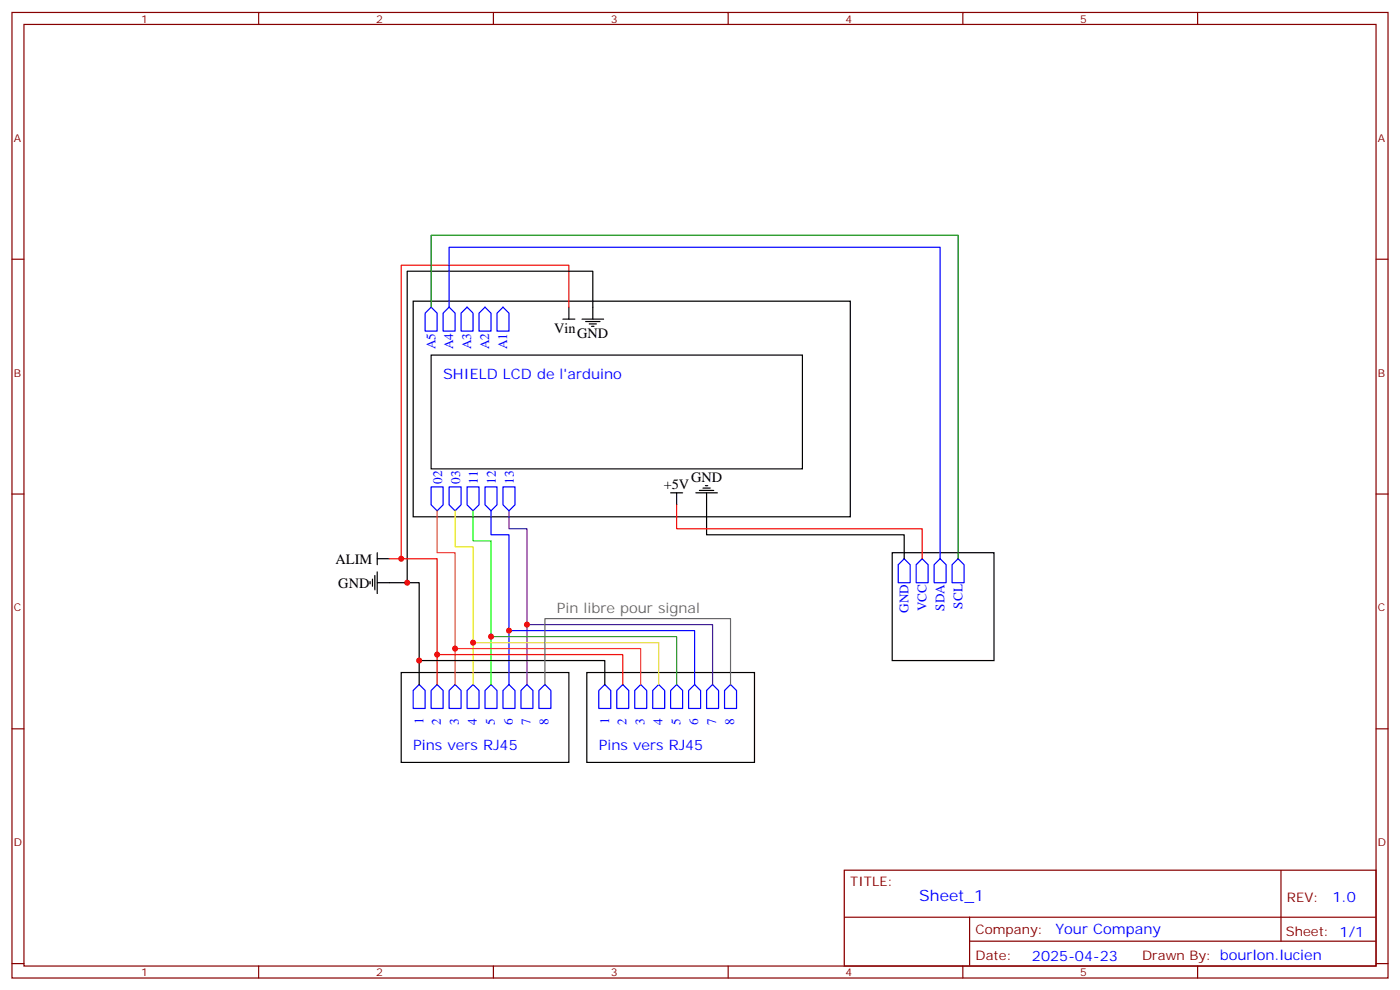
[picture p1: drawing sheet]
<svg xmlns="http://www.w3.org/2000/svg" width="412mm" height="292mm" viewBox="0 0 412 292" stroke-linecap="round" stroke-linejoin="round" font-family="sans-serif">
<g fill="none" stroke="#870000" stroke-width=".35">
<path d="M3.5 3.7h405.4v284.3h-405.4zM7.1 7.2h398.2v277.3h-398.2zM76.2 3.7v3.5M145.3 3.7v3.5M214.5 3.7v3.5M283.6 3.7v3.5M352.8 3.7v3.5M3.5 76.3h3.6M405.3 76.3h3.6M3.5 145.5h3.6M405.3 145.5h3.6M3.5 214.6h3.6"/>
<path d="M405.3 214.6h3.6M248.7 256.3h156.6v28.2h-156.6zM377.3 256.3v20.9M248.7 270.1h156.5M285.6 277.2h119.6M285.6 270.1v14.1M3.5 283.8h3.6M76.2 284.5v3.5M145.3 284.5v3.5M214.5 284.5v3.5M283.6 284.5v3.5M352.8 284.5v3.5"/>
<path d="M405.3 283.8h3.6"/>
</g>
<g fill="none" stroke="#000" stroke-width=".35">
<path d="M121.7 88.7h128.8v63.5h-128.8zM165.8 94h3.5M167.6 90.5v3.5M171.4 94h6.4M172.5 94.7h4.2M173.6 95.4h2.1M174.3 96.1h.7M174.6 94v-14.1h-54.7v91.7h-8.8M127 104.6h109.4v33.5h-109.4zM197.6 145.1h3.5M199.3 145.1v3.6M205 145.1h6.3"/>
<path d="M206 144.4h4.3M207.1 143.7h2.1M207.8 143h.7M208.1 145.1v12.4h58.2v7M109 171.2v.7M109.7 170.5v2.1M110.4 169.5v4.2M111.1 164.5h3.6M111.1 162.8v3.5M111.1 168.4v6.4M119.9 171.6h3.6v30M262.8 162.8h30v31.7h-30z"/>
<path d="M118.2 198h49.4v26.5h-49.4zM123.5 194.5h54.7v7.1M172.9 198h49.3v26.5h-49.3z"/>
</g>
<g fill="none" stroke="#00f" stroke-width=".35">
<path d="M127 90.5l1.8 1.7v5.3h-3.6v-5.3zM132.3 90.5l1.8 1.7v5.3h-3.6v-5.3zM132.3 90.5v-17.7h144.6v91.7M137.6 90.5l1.7 1.7v5.3h-3.5v-5.3zM141.1 92.2l1.8-1.7 1.7 1.7v5.3h-3.5zM148.2 90.5l1.7 1.7v5.3h-3.5v-5.3zM127 143.4h3.5v5.3l-1.7 1.7-1.8-1.7zM132.3 143.4h3.5v5.3l-1.7 1.7-1.8-1.7zM137.6 143.4h3.5v5.3l-1.8 1.7-1.7-1.7zM142.9 143.4h3.5v5.3l-1.8 1.7-1.7-1.7zM144.6 150.4v7.1h5.3v44.1M148.2 143.4h3.5v5.3l-1.8 1.7-1.7-1.7z"/>
<path d="M266.3 164.5l1.8 1.8v5.3h-3.5v-5.3zM271.6 164.5l1.8 1.8v5.3h-3.5v-5.3zM276.9 164.5l1.8 1.8v5.3h-3.5v-5.3zM282.2 164.5l1.8 1.8v5.3h-3.5v-5.3zM149.9 185.7h54.7v15.9M121.7 203.3l1.8-1.7 1.7 1.7v5.3h-3.5zM127 203.3l1.8-1.7 1.7 1.7v5.3h-3.5zM134.1 201.6l1.7 1.7v5.3h-3.5v-5.3zM139.3 201.6l1.8 1.7v5.3h-3.5v-5.3zM142.9 203.3l1.7-1.7 1.8 1.7v5.3h-3.5zM149.9 201.6l1.8 1.7v5.3h-3.5v-5.3zM155.2 201.6l1.8 1.7v5.3h-3.5v-5.3z"/>
<path d="M158.7 203.3l1.8-1.7 1.8 1.7v5.3h-3.6zM176.4 203.3l1.8-1.7 1.7 1.7v5.3h-3.5zM181.7 203.3l1.7-1.7 1.8 1.7v5.3h-3.5zM188.7 201.6l1.8 1.7v5.3h-3.5v-5.3zM192.3 203.3l1.7-1.7 1.8 1.7v5.3h-3.5zM197.6 203.3l1.7-1.7 1.8 1.7v5.3h-3.5zM204.6 201.6l1.8 1.7v5.3h-3.6v-5.3zM208.1 203.3l1.8-1.7 1.8 1.7v5.3h-3.6zM213.4 203.3l1.8-1.7 1.8 1.7v5.3h-3.6z"/>
</g>
<path d="M167.6 90.5v-12.4h-49.4v86.4h-3.5M199.3 148.7v7h72.3v8.8M118.2 164.5h10.6v37.1M128.8 192.8h54.6v8.8" fill="none" stroke="#f00" stroke-width=".35"/>
<path d="M127 90.5v-21.2h155.2v95.2" fill="none" stroke="#008700" stroke-width=".35"/>
<path d="M128.8 150.4v12.4h5.3v38.8M134.1 191h54.6v10.6" fill="none" stroke="#f60" stroke-width=".35"/>
<path d="M134.1 150.4v10.6h5.2v40.6M139.3 189.2h54.7v12.4" fill="none" stroke="#ff0" stroke-width=".35"/>
<path d="M139.3 150.4v8.8h5.3v42.4M144.6 187.5h54.7v14.1" fill="none" stroke="#0f0" stroke-width=".35"/>
<path d="M149.9 150.4v5.3h5.3v45.9M155.2 183.9h54.7v17.7" fill="none" stroke="#609" stroke-width=".35"/>
<path d="M160.5 201.6v-19.4h54.7v19.4" fill="none" stroke="#666" stroke-width=".35"/>
<g fill="#c00">
<circle cx="119.9" cy="171.6" r=".88"/>
<circle cx="118.2" cy="164.5" r=".88"/>
<circle cx="123.5" cy="194.5" r=".88"/>
<circle cx="128.8" cy="192.8" r=".88"/>
<circle cx="134.1" cy="191" r=".88"/>
<circle cx="139.3" cy="189.2" r=".88"/>
<circle cx="144.6" cy="187.5" r=".88"/>
<circle cx="149.9" cy="185.7" r=".88"/>
<circle cx="155.2" cy="183.9" r=".88"/>
</g>
<text font-size="4.6" fill="#00f" x="270.8" y="265.3">Sheet_1</text>
<g font-size="4.2">
<text x="163.2" y="98">Vin</text>
<text x="170" y="99.6">GND</text>
<text x="203.6" y="141.9">GND</text>
<text x="195.5" y="144">+5V</text>
<text x="98.8" y="166">ALIM</text>
<text x="99.7" y="173.1">GND</text>
</g>
<g font-size="4.2" fill="#00f">
<text x="130.5" y="111.6">SHIELD LCD de l'arduino</text>
<text x="121.7" y="221">Pins vers RJ45</text>
<text x="176.4" y="221">Pins vers RJ45</text>
<text x="392.5" y="265.5">1.0</text>
<text x="310.9" y="275.1">Your Company</text>
<text x="304" y="282.9">2025-04-23</text>
</g>
<text font-size="4.2" fill="#666" x="164" y="180.4">Pin libre pour signal</text>
<g font-size="3.9" fill="#00f">
<text x="128.2" y="102.8" transform="rotate(-90 128.2 102.8)">A5</text>
<text x="133.5" y="102.8" transform="rotate(-90 133.5 102.8)">A4</text>
<text x="138.8" y="102.8" transform="rotate(-90 138.8 102.8)">A3</text>
<text x="144.1" y="102.8" transform="rotate(-90 144.1 102.8)">A2</text>
<text x="149.4" y="102.8" transform="rotate(-90 149.4 102.8)">A1</text>
<text x="130.2" y="142.5" transform="rotate(-90 130.2 142.5)">02</text>
<text x="135.5" y="142.5" transform="rotate(-90 135.5 142.5)">03</text>
<text x="140.8" y="142.5" transform="rotate(-90 140.8 142.5)">11</text>
<text x="146.1" y="142.5" transform="rotate(-90 146.1 142.5)">12</text>
<text x="151.4" y="142.5" transform="rotate(-90 151.4 142.5)">13</text>
<text x="278.2" y="179.8" transform="rotate(-90 278.2 179.8)">SDA</text>
<text x="283.5" y="179.2" transform="rotate(-90 283.5 179.2)">SCL</text>
<text x="267.6" y="180.4" transform="rotate(-90 267.6 180.4)">GND</text>
<text x="272.9" y="180" transform="rotate(-90 272.9 180)">VCC</text>
<text x="124.8" y="213.1" transform="rotate(-90 124.8 213.1)">1</text>
<text x="129.9" y="213.4" transform="rotate(-90 129.9 213.4)">2</text>
<text x="135.1" y="213.4" transform="rotate(-90 135.1 213.4)">3</text>
<text x="140.4" y="213.4" transform="rotate(-90 140.4 213.4)">4</text>
<text x="145.7" y="213.4" transform="rotate(-90 145.7 213.4)">5</text>
<text x="151" y="213.4" transform="rotate(-90 151 213.4)">6</text>
<text x="156.3" y="213.4" transform="rotate(-90 156.3 213.4)">7</text>
<text x="161.6" y="213.4" transform="rotate(-90 161.6 213.4)">8</text>
<text x="179.5" y="213.1" transform="rotate(-90 179.5 213.1)">1</text>
<text x="184.5" y="213.4" transform="rotate(-90 184.5 213.4)">2</text>
<text x="189.8" y="213.4" transform="rotate(-90 189.8 213.4)">3</text>
<text x="195.1" y="213.4" transform="rotate(-90 195.1 213.4)">4</text>
<text x="200.4" y="213.4" transform="rotate(-90 200.4 213.4)">5</text>
<text x="205.7" y="213.4" transform="rotate(-90 205.7 213.4)">6</text>
<text x="211" y="213.4" transform="rotate(-90 211 213.4)">7</text>
<text x="216.3" y="213.4" transform="rotate(-90 216.3 213.4)">8</text>
</g>
<g font-size="3.9" fill="#800">
<text x="250.5" y="260.8">TITLE:</text>
<text x="379.1" y="265.5">REV:</text>
<text x="287.4" y="275">Company:</text>
<text x="378.7" y="275.7">Sheet: 1/1</text>
<text x="287.4" y="282.7">Date:</text>
<text x="336.4" y="282.8">Drawn By: bourlon.lucien</text>
</g>
<g font-size="3.2" fill="#800">
<text x="41.6" y="6.7">1</text>
<text x="110.8" y="6.7">2</text>
<text x="179.9" y="6.7">3</text>
<text x="249.1" y="6.7">4</text>
<text x="318.2" y="6.7">5</text>
<text x="4.1" y="41.8">A</text>
<text x="405.9" y="41.8">A</text>
<text x="4.1" y="110.9">B</text>
<text x="405.9" y="110.9">B</text>
<text x="4.1" y="180.1">C</text>
<text x="405.9" y="180.1">C</text>
<text x="4.1" y="249.2">D</text>
<text x="405.9" y="249.2">D</text>
<text x="41.6" y="287.5">1</text>
<text x="110.8" y="287.5">2</text>
<text x="179.9" y="287.5">3</text>
<text x="249.1" y="287.5">4</text>
<text x="318.2" y="287.5">5</text>
</g>
</svg>
